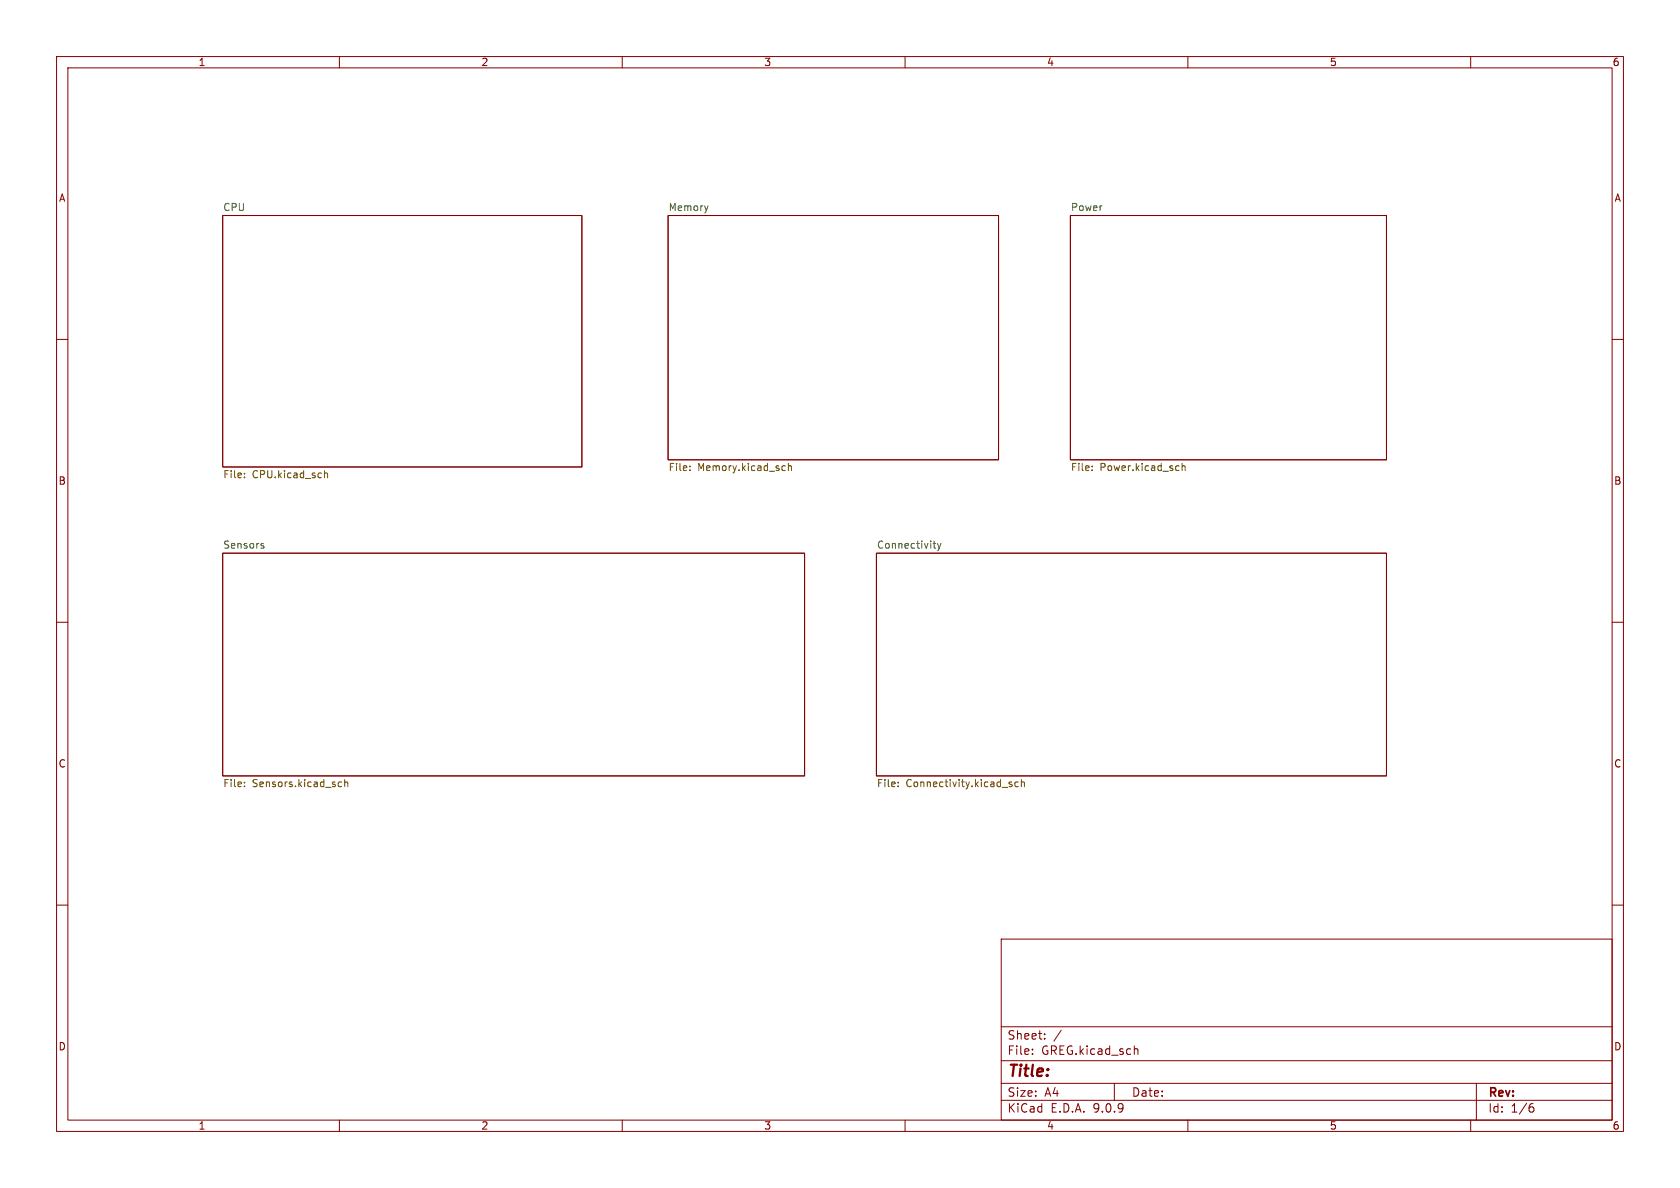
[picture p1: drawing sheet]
<svg xmlns="http://www.w3.org/2000/svg" width="297mm" height="210mm" viewBox="0 0 297 210" stroke-linecap="round" stroke-linejoin="round" font-family="sans-serif">
<g fill="none" stroke="#840000" stroke-width=".18">
<path d="M10 10h277v190h-277zM12 12h273v186h-273zM60 10v2M110 10v2M160 10v2M210 10v2M260 10v2M39.4 38.1h63.5v44.5h-63.5zM118.1 38.1h58.4v43.2h-58.4zM189.2 38.1h55.9v43.2h-55.9zM10 60h2M285 60h2"/>
<path d="M39.4 97.8h102.8v39.4h-102.8zM154.9 97.8h90.2v39.4h-90.2zM10 110h2M285 110h2M10 160h2M177 166h108v32h-108zM285 160h2M60 198v2M110 198v2M160 198v2M177 194.5h108M177 191.5h108"/>
<path d="M177 187.5h108M177 181.5h108M182.5 186.3v.1M182.5 185.5v.1M184.7 183.6v.1M184.7 182.8v.1M187.6 182.1l-1.3 2M197 191.5v3M200.6 185.5h.5l.1 .9M210 198v2M260 198v2M261 191.5v6.5"/>
<path d="M270.6 195.7h.4l.2 .3-.1 .5-.5 .1M271 195.1l-.4 .1"/>
</g>
<path d="M125.2 36.4l-.3 .8M46.3 96.5l.3 .1 .1 .1-.2 .2h-.3M46.3 96.1h.3M165 96.1h.4M165.1 96.7l.3 .2M165.7 96.1l.3 .8M166 96.9l-.3 .4M166.3 96.1l-.3 .8" fill="none" stroke="#006464" stroke-width=".18"/>
<g fill="none" stroke="#725600" stroke-width=".18">
<path d="M43.2 83.7v.1M43.2 84.3v.2M57.4 83.2v1.3M57.4 83.7l.2-.1 .3 .1v.8M122 83.1v.1M122 82.4v.1M138.5 82.3l.3 .1M138.8 83.1l-.3 .1M139.4 82.5l.2-.2 .3 .1v.8M139.4 81.9v1.3M193.1 83.1v.1M193.1 82.4v.1"/>
<path d="M208.3 82.3l.1 .1M208.4 83.1l-.1 .1M209 82.5l.2-.2 .3 .1v.8M209 81.9v1.3M43.2 138.9v.2M43.2 138.3v.1M59.9 139h.5M59.9 138.3h.5M60.9 138.3l.2-.1 .3 .1 .1 .8M60.9 137.8v1.3M158.8 138.9v.2M158.8 138.3v.1"/>
<path d="M178.6 138.6l.3 .1v.2l-.2 .2h-.2M178.6 138.2l.3 .1M180 138.3l-.3-.1-.3 .3 .1 .5h.5M180.6 138.3l.1-.1 .3 .1 .1 .8M180.6 137.8v1.3"/>
</g>
<text font-size="2.8" fill="#840000" x="178" y="190.9">Title:</text>
<g font-size="2.1" fill="#840000">
<text x="178" y="184">Sheet:</text>
<text x="178" y="186.7">File:</text>
<text x="184.1" y="186.7">GREG.kicad_sch</text>
<text x="178" y="196.9">KiCad</text>
<text x="178" y="194.1">Size:</text>
<text x="184.7" y="194.1">A4</text>
<text x="185.7" y="196.9">E.D.A.</text>
<text x="193.3" y="196.9">9.0.9</text>
<text x="200" y="194.1">Date:</text>
<text x="263" y="194.3">Rev:</text>
<text x="263" y="196.9">Id:</text>
<text x="267.1" y="196.9">1/6</text>
</g>
<g font-size="1.8" fill="#840000">
<text x="35" y="11.9">1</text>
<text x="85" y="11.9">2</text>
<text x="135" y="11.9">3</text>
<text x="185" y="11.9">4</text>
<text x="235" y="11.9">5</text>
<text x="285" y="11.9">6</text>
<text x="10.3" y="35.9">A</text>
<text x="285.3" y="35.9">A</text>
<text x="10.3" y="85.9">B</text>
<text x="285.3" y="85.9">B</text>
<text x="10.3" y="135.9">C</text>
<text x="285.3" y="135.9">C</text>
<text x="10.3" y="185.9">D</text>
<text x="285.3" y="185.9">D</text>
<text x="35" y="199.9">1</text>
<text x="85" y="199.9">2</text>
<text x="135" y="199.9">3</text>
<text x="185" y="199.9">4</text>
<text x="235" y="199.9">5</text>
<text x="285" y="199.9">6</text>
</g>
<g font-size="1.8" fill="#006464">
<text x="39.4" y="37.4">CPU</text>
<text x="118.1" y="37.4">Memory</text>
<text x="189.2" y="37.4">Power</text>
<text x="39.4" y="97.1">Sensors</text>
<text x="154.9" y="97.1">Connectivity</text>
</g>
<g font-size="1.8" fill="#725600">
<text x="118.1" y="83.6">File:</text>
<text x="123.3" y="83.6">Memory.kicad_sch</text>
<text x="189.2" y="83.6">File:</text>
<text x="194.5" y="83.6">Power.kicad_sch</text>
<text x="39.4" y="84.9">File:</text>
<text x="44.6" y="84.9">CPU.kicad_sch</text>
<text x="39.4" y="139.5">File:</text>
<text x="44.6" y="139.5">Sensors.kicad_sch</text>
<text x="154.9" y="139.5">File:</text>
<text x="160.2" y="139.5">Connectivity.kicad_sch</text>
</g>
</svg>
